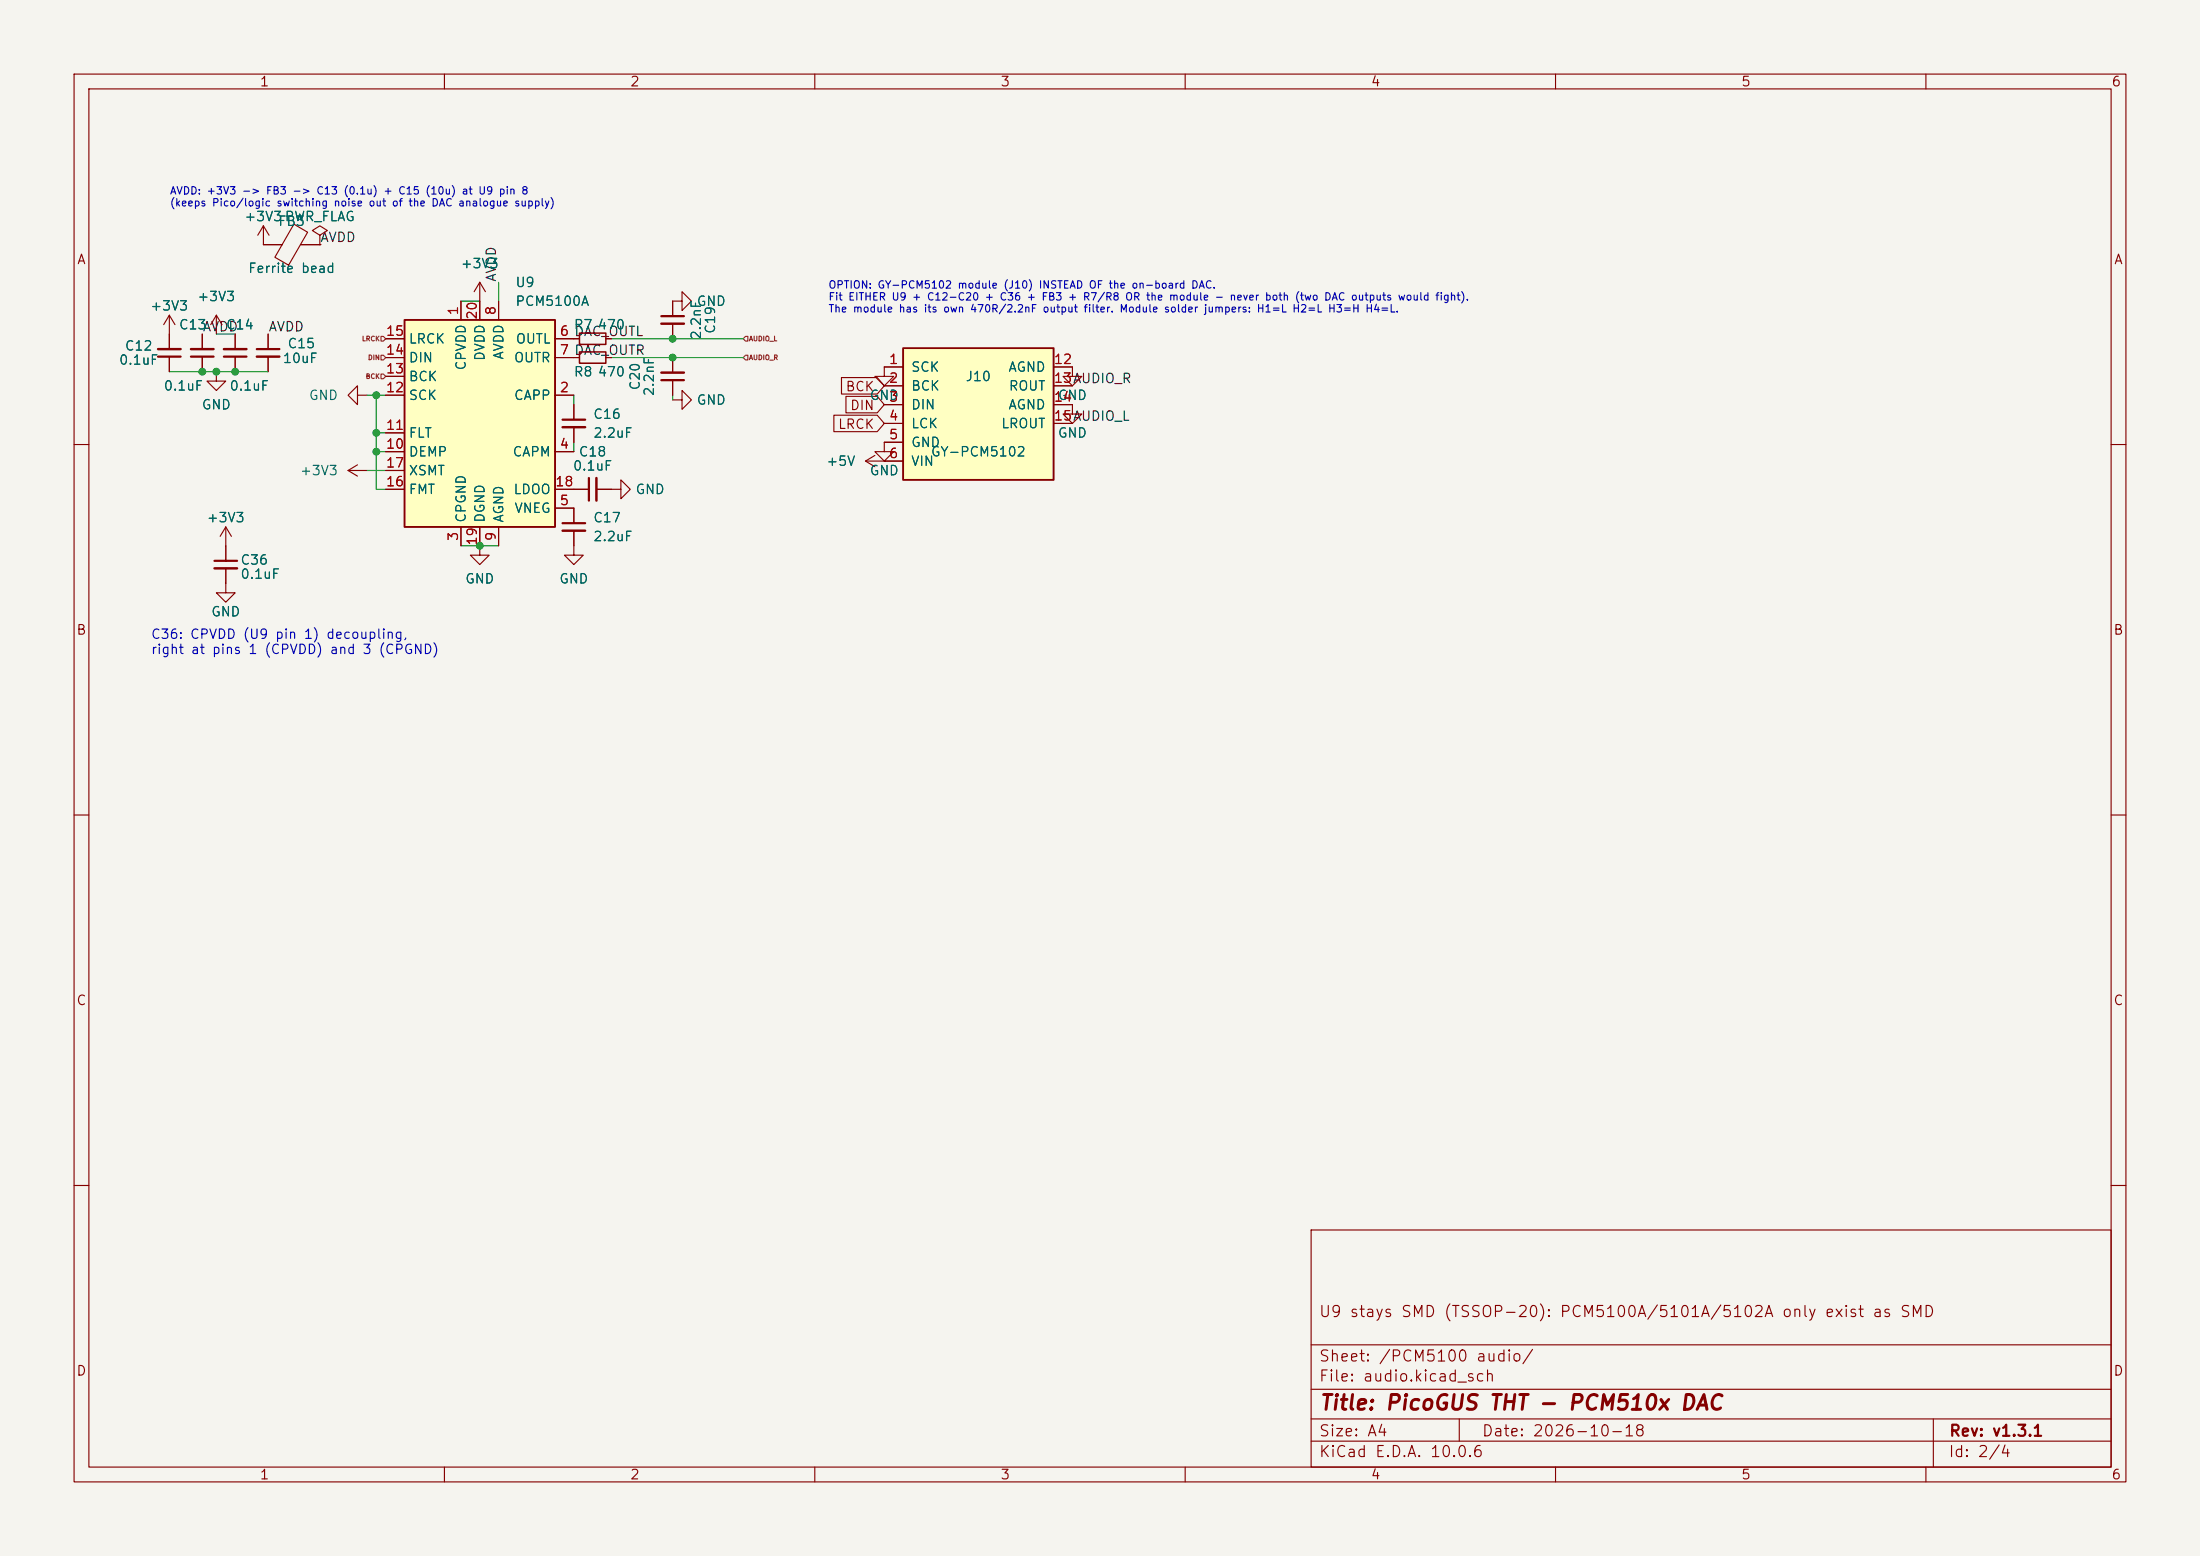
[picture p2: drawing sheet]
<svg xmlns="http://www.w3.org/2000/svg" width="297mm" height="210mm" viewBox="0 0 297 210" stroke-linecap="round" stroke-linejoin="round" font-family="sans-serif">
<path d="M0 0h297v210h-297z" fill="#f5f4ef" stroke="#f5f4ef" stroke-width=".14"/>
<g fill="none" stroke="#840000" stroke-width=".15">
<path d="M10 10h277v190h-277zM12 12h273v186h-273zM60 10v2M110 10v2M160 10v2M210 10v2M260 10v2M35.6 30.5l-.8 1.3M35.6 30.5l.7 1.3M35.6 30.5v2.5h2.5M39.7 30.3l1.8 1-2.5 4.5-1.9-1.1zM40.6 33h2.6"/>
<path d="M43.2 31.8l1-.7-1-.6-1 .6 1 .7v1.2M43.2 33h.1M64.8 38.1l-.8 1.3M64.8 38.1l.7 1.3M64.8 38.1v2.5M90.8 48.3v2M90.8 51.3v2M119.4 59.7v1.3h1.2l-1.2 1.2-1.3-1.2h1.3M10 60h2M285 60h2M10 110h2M285 110h2"/>
<path d="M10 160h2M177 166h108v32h-108zM285 160h2M60 198v2M110 198v2M160 198v2M177 194.5h108M177 191.5h108M177 187.5h108M177 181.5h108M197 191.5v3M210 198v2"/>
<path d="M260 198v2M261 191.5v6.5"/>
</g>
<path d="M89.3 51.3h3" fill="none" stroke="#840000" stroke-width=".3"/>
<path d="M89.3 50.3h3" fill="none" stroke="#840000" stroke-width=".33"/>
<path d="M121.9 47h20.3v17.8h-20.3z" fill="#ffffc2"/>
<path d="M121.9 47h20.3v17.8h-20.3z" fill="none" stroke="#840000" stroke-width=".25"/>
<g fill="none" stroke="#840000" stroke-width=".15">
<path d="M77.5 45.7h.7M81.8 45.7h.7M90.8 54h1.3v-1.3l1.2 1.3-1.2 1.2v-1.2M119.4 52.1h2.5M119.4 54.6h2.5M119.4 57.2h2.5M119.4 59.7h2.5M121.9 49.5h-2.5v1.3h1.2l-1.2 1.3-1.3-1.3h1.3M142.2 49.5h2.6v1.3h1.2l-1.2 1.3-1.3-1.3h1.3M142.2 54.6h2.6v1.3h1.2l-1.2 1.3-1.3-1.3h1.3M142.2 52.1h2.6M142.2 57.2h2.6"/>
<path d="M119.4 62.2h2.5"/>
</g>
<path d="M78.2 45h3.6v1.5h-3.6z" fill="none" stroke="#840000" stroke-width=".2"/>
<path d="M54.6 43.2h20.3v27.9h-20.3z" fill="#ffffc2"/>
<path d="M54.6 43.2h20.3v27.9h-20.3z" fill="none" stroke="#840000" stroke-width=".25"/>
<g fill="none" stroke="#840000" stroke-width=".15">
<path d="M35.6 33h2.5M40.6 33h2.6M43.2 33h.1M22.9 42.5l-.8 1.3M22.9 42.5l.7 1.3M22.9 42.5v4.6M22.9 48.1v2.1M27.3 45.1v2M27.3 48.1v2.1M29.2 50.2v1.2h1.3l-1.3 1.3-1.3-1.3h1.3M29.2 42.5l-.8 1.3M29.2 42.5l.8 1.3"/>
<path d="M29.2 42.5v2.6M31.7 45.1v2M31.7 48.1v2.1M36.2 45.1v2M36.2 48.1v2.1M48.3 53.3v-1.2l-1.3 1.2 1.3 1.3v-1.3h1.2M52.1 53.3h2.5M52.1 45.7h2.5M52.1 48.3h2.5M52.1 58.4h2.5M52.1 50.8h2.5M62.2 40.6v2.6"/>
<path d="M64.8 40.6v2.6M67.3 40.6v2.6M74.9 53.3h2.6M74.9 45.7h3.3M74.9 48.3h3.3M77.5 54.6v2M77.5 57.7v2M81.8 45.7h.7M81.8 48.3h.7M90.8 43.7v2M90.8 48.3v2M90.8 51.3v2"/>
<path d="M92.1 40.6v1.3l1.2-1.3-1.2-1.2v1.2h-1.3v2.1M112.6 56h5.8l1 1.2-1 1.1h-5.8zM113.6 51h4.8l1 1.1-1 1.1h-4.8zM114.2 53.5h4.2l1 1.1-1 1.1h-4.2zM119.4 49.5h2.5M119.4 52.1h2.5M119.4 54.6h2.5M119.4 57.2h2.5M119.4 59.7h2.5M142.2 49.5h2.6M142.2 52.1h2.6M142.2 54.6h2.6"/>
<path d="M142.2 57.2h2.6M30.5 76.7v3.3h1.2l-1.2 1.3-1.3-1.3h1.3M30.5 71.1v4.6M30.5 71.1l-.8 1.3M30.5 71.1l.7 1.3M47 63.5h2.5M47 63.5l1.3 .8M48.3 62.7l-1.3 .8M52.1 61h2.5M52.1 66h2.5M52.1 63.5h2.5M62.2 71.1v2.6"/>
<path d="M64.8 71.1v3.8h1.2l-1.2 1.3-1.3-1.3h1.3M67.3 71.1v2.6M74.9 61h2.6M74.9 68.6h2.6v2M74.9 66h4.6M77.5 71.6v3.3h1.2l-1.2 1.3-1.3-1.3h1.3M80.5 66h3.3v-1.2l1.3 1.2-1.3 1.3v-1.3M116.8 62.2l1.3 .8M116.8 62.2h5.1M118.1 61.5l-1.3 .7M119.4 62.2h.1"/>
</g>
<path d="M78.2 47.5h3.6v1.5h-3.6z" fill="none" stroke="#840000" stroke-width=".2"/>
<path d="M21.3 48.1h3.1M25.8 48.1h3M30.2 48.1h3.1M34.7 47.1h3M75.9 56.6h3.1M89.3 42.7h3M29 75.7h3M75.9 70.6h3.1M79.5 64.5v3.1" fill="none" stroke="#840000" stroke-width=".3"/>
<path d="M21.3 47.1h3.1M25.8 47.1h3M30.2 47.1h3.1M34.7 48.1h3M75.9 57.7h3.1M89.3 43.7h3M29 76.7h3M75.9 71.6h3.1M80.5 64.5v3.1" fill="none" stroke="#840000" stroke-width=".33"/>
<path d="M51.4 50.5h.4l.3 .3-.3 .3h-.4zM51.4 47.9h.4l.3 .4-.3 .3h-.4zM51.4 45.4h.4l.3 .3-.3 .3h-.4zM100.6 45.4h.4v.6h-.4l-.3-.3zM100.6 47.9h.4v.7h-.4l-.3-.3z" fill="none" stroke="#725600" stroke-width=".15"/>
<g fill="none" stroke="#009600" stroke-width=".15">
<path d="M67.3 38.1v2.5M22.9 50.2h13.3M29.2 45.1h2.5M49.5 53.3h2.6M50.8 58.4h1.3M50.8 53.3v12.7h1.3M62.2 40.6h2.6M77.5 53.3v1.3M77.5 59.7v1.3M82.5 48.3h17.8M82.5 45.7h17.8M90.8 53.3v.7"/>
<path d="M49.5 63.5h2.6M50.8 61h1.3M62.2 73.7h5.1"/>
</g>
<g fill="#009600" stroke="#009600" stroke-width=".14">
<circle cx="50.8" cy="58.4" r=".46"/>
<circle cx="31.7" cy="50.2" r=".46"/>
<circle cx="50.8" cy="61" r=".46"/>
<circle cx="27.3" cy="50.2" r=".46"/>
<circle cx="29.2" cy="50.2" r=".46"/>
<circle cx="50.8" cy="53.3" r=".46"/>
<circle cx="64.8" cy="73.7" r=".46"/>
<circle cx="90.8" cy="48.3" r=".46"/>
<circle cx="90.8" cy="45.7" r=".46"/>
</g>
<text font-size="2" fill="#840000" x="178" y="190.8">Title: PicoGUS THT - PCM510x DAC</text>
<g font-size="1.5" fill="#840000">
<text x="178" y="178.1">U9 stays SMD (TSSOP-20): PCM5100A/5101A/5102A only exist as SMD</text>
<text x="178" y="184.1">Sheet: /PCM5100 audio/</text>
<text x="178" y="186.8">File: audio.kicad_sch</text>
<text x="178" y="197">KiCad E.D.A. 10.0.6</text>
<text x="178" y="194.2">Size: A4</text>
<text x="200" y="194.2">Date: 2026-10-18</text>
<text x="263" y="197">Id: 2/4</text>
<text x="263" y="194.2">Rev: v1.3.1</text>
</g>
<g font-size="1.3" fill="#840000">
<text x="35" y="12">1</text>
<text x="85" y="12">2</text>
<text x="135" y="12">3</text>
<text x="185" y="12">4</text>
<text x="235" y="12">5</text>
<text x="285" y="12">6</text>
<text x="10.3" y="36">A</text>
<text x="285.3" y="36">A</text>
<text x="114.1" y="53.1">BCK</text>
<text x="113" y="58.2">LRCK</text>
<text x="114.7" y="55.7">DIN</text>
<text x="10.2" y="86">B</text>
<text x="285.2" y="86">B</text>
<text x="10.2" y="136">C</text>
<text x="285.2" y="136">C</text>
<text x="10.2" y="186">D</text>
<text x="285.2" y="186">D</text>
<text x="35" y="200">1</text>
<text x="85" y="200">2</text>
<text x="135" y="200">3</text>
<text x="185" y="200">4</text>
<text x="235" y="200">5</text>
<text x="285" y="200">6</text>
</g>
<g font-size="1.3" fill="#006464">
<text x="32.9" y="30.2">+3V3PWR_FLAG</text>
<text x="37.5" y="30.8">FB3</text>
<text x="26.5" y="41">+3V3</text>
<text x="33.4" y="37.2">Ferrite bead</text>
<text x="62.1" y="36.5">+3V3</text>
<text x="69.5" y="39.1">U9</text>
<text x="69.5" y="41.6">PCM5100A</text>
<text x="94" y="41.6">GND</text>
<text x="16.8" y="47.6">C12</text>
<text x="20.2" y="42.2">+3V3</text>
<text x="24.1" y="44.8">C13</text>
<text x="30.4" y="44.8">C14</text>
<text x="38.7" y="47.3">C15</text>
<text x="55.1" y="46.7">LRCK</text>
<text x="69.5" y="46.7">OUTL</text>
<text x="77.4" y="44.8">R7</text>
<text x="80.6" y="44.8">470</text>
<text x="94.9" y="45.9" transform="rotate(-90 94.9 45.9)">2.2nF</text>
<text x="96.8" y="45.2" transform="rotate(-90 96.8 45.2)">C19</text>
<text x="16" y="49.5">0.1uF</text>
<text x="22" y="53">0.1uF</text>
<text x="30.9" y="53">0.1uF</text>
<text x="38.1" y="49.3">10uF</text>
<text x="55.1" y="51.8">BCK</text>
<text x="55.1" y="49.2">DIN</text>
<text x="63.2" y="50.1" transform="rotate(-90 63.2 50.1)">CPVDD</text>
<text x="65.7" y="48.8" transform="rotate(-90 65.7 48.8)">DVDD</text>
<text x="68.3" y="48.6" transform="rotate(-90 68.3 48.6)">AVDD</text>
<text x="69.3" y="49.2">OUTR</text>
<text x="77.4" y="51.1">R8</text>
<text x="80.6" y="51.1">470</text>
<text x="86.7" y="52.8" transform="rotate(-90 86.7 52.8)">C20</text>
<text x="88.6" y="53.6" transform="rotate(-90 88.6 53.6)">2.2nF</text>
<text x="122.9" y="50.5">SCK</text>
<text x="122.9" y="53">BCK</text>
<text x="130.3" y="51.8">J10</text>
<text x="136" y="50.5">AGND</text>
<text x="136.1" y="53">ROUT</text>
<text x="27.1" y="55.6">GND</text>
<text x="41.6" y="54.3">GND</text>
<text x="55.1" y="59.4">FLT</text>
<text x="55.1" y="54.3">SCK</text>
<text x="69.3" y="54.3">CAPP</text>
<text x="80" y="56.8">C16</text>
<text x="80" y="59.4">2.2uF</text>
<text x="94" y="54.9">GND</text>
<text x="117.3" y="54.3">GND</text>
<text x="122.9" y="55.6">DIN</text>
<text x="122.9" y="58.1">LCK</text>
<text x="135.1" y="58.1">LROUT</text>
<text x="136" y="55.6">AGND</text>
<text x="142.7" y="54.3">GND</text>
<text x="142.7" y="59.4">GND</text>
<text x="40.4" y="64.5">+3V3</text>
<text x="55.1" y="61.9">DEMP</text>
<text x="55.1" y="64.5">XSMT</text>
<text x="69.1" y="61.9">CAPM</text>
<text x="77.3" y="63.8">0.1uF</text>
<text x="78" y="61.9">C18</text>
<text x="111.5" y="63.2">+5V</text>
<text x="117.3" y="64.5">GND</text>
<text x="122.9" y="60.7">GND</text>
<text x="122.9" y="63.2">VIN</text>
<text x="125.6" y="61.9">GY-PCM5102</text>
<text x="27.8" y="70.8">+3V3</text>
<text x="55.1" y="67">FMT</text>
<text x="63.2" y="70.6" transform="rotate(-90 63.2 70.6)">CPGND</text>
<text x="65.7" y="70.6" transform="rotate(-90 65.7 70.6)">DGND</text>
<text x="68.3" y="70.6" transform="rotate(-90 68.3 70.6)">AGND</text>
<text x="69.2" y="67">LDOO</text>
<text x="69.4" y="69.5">VNEG</text>
<text x="80" y="70.8">C17</text>
<text x="85.7" y="67">GND</text>
<text x="32.4" y="76.5">C36</text>
<text x="80" y="73.4">2.2uF</text>
<text x="28.4" y="83.5">GND</text>
<text x="32.4" y="78.4">0.1uF</text>
<text x="62.7" y="79.1">GND</text>
<text x="75.4" y="79.1">GND</text>
</g>
<g font-size="1.3" fill="#0f0f0f">
<text x="43.2" y="33">AVDD</text>
<text x="67.3" y="38.1" transform="rotate(-90 67.3 38.1)">AVDD</text>
<text x="27.3" y="45">AVDD</text>
<text x="36.2" y="45">AVDD</text>
</g>
<g font-size="1.3" fill="#a90000">
<text x="52" y="45.6">15</text>
<text x="62.1" y="42.6" transform="rotate(-90 62.1 42.6)">1</text>
<text x="64.7" y="43.2" transform="rotate(-90 64.7 43.2)">20</text>
<text x="67.2" y="42.6" transform="rotate(-90 67.2 42.6)">8</text>
<text x="75.5" y="45.6">6 DAC_OUTL</text>
<text x="75.5" y="45.6">6</text>
<text x="52" y="53.3">12</text>
<text x="52" y="50.7">13</text>
<text x="52" y="48.2">14</text>
<text x="75.5" y="53.3">2</text>
<text x="75.5" y="48.2">7 DAC_OUTR</text>
<text x="75.5" y="48.2">7</text>
<text x="119.9" y="49.4">1</text>
<text x="119.9" y="52">2</text>
<text x="142.2" y="49.4">12</text>
<text x="142.2" y="52">13AUDIO_R</text>
<text x="142.2" y="52">13</text>
<text x="52" y="58.3">11</text>
<text x="119.9" y="54.5">3</text>
<text x="119.9" y="57.1">4</text>
<text x="119.9" y="59.6">5</text>
<text x="142.2" y="54.5">14</text>
<text x="142.2" y="57.1">15AUDIO_L</text>
<text x="142.2" y="57.1">15</text>
<text x="52" y="60.9">10</text>
<text x="52" y="66">16</text>
<text x="52" y="63.4">17</text>
<text x="74.9" y="66">18</text>
<text x="75.5" y="60.9">4</text>
<text x="119.9" y="62.1">6</text>
<text x="75.5" y="68.5">5</text>
<text x="62.1" y="73.1" transform="rotate(-90 62.1 73.1)">3</text>
<text x="64.7" y="73.7" transform="rotate(-90 64.7 73.7)">19</text>
<text x="67.2" y="73.1" transform="rotate(-90 67.2 73.1)">9</text>
</g>
<g font-size="1.3" fill="#0000c2">
<text x="20.3" y="86.5">C36: CPVDD (U9 pin 1) decoupling,</text>
<text x="20.3" y="88.6">right at pins 1 (CPVDD) and 3 (CPGND)</text>
</g>
<g font-size="1" fill="#0000c2">
<text x="22.9" y="26.5">AVDD: +3V3 -&gt; FB3 -&gt; C13 (0.1u) + C15 (10u) at U9 pin 8</text>
<text x="22.9" y="28.1">(keeps Pico/logic switching noise out of the DAC analogue supply)</text>
<text x="111.8" y="39.2">OPTION: GY-PCM5102 module (J10) INSTEAD OF the on-board DAC.</text>
<text x="111.8" y="40.8">Fit EITHER U9 + C12-C20 + C36 + FB3 + R7/R8 OR the module - never both (two DAC outputs would fight).</text>
<text x="111.8" y="42.4">The module has its own 470R/2.2nF output filter. Module solder jumpers: H1=L H2=L H3=H H4=L.</text>
</g>
<g font-size=".6" fill="#725600">
<text x="48.8" y="46.2">LRCK</text>
<text x="101.1" y="46.2">AUDIO_L</text>
<text x="49.3" y="51.3">BCK</text>
<text x="49.6" y="48.7">DIN</text>
<text x="101.1" y="48.7">AUDIO_R</text>
</g>
</svg>
